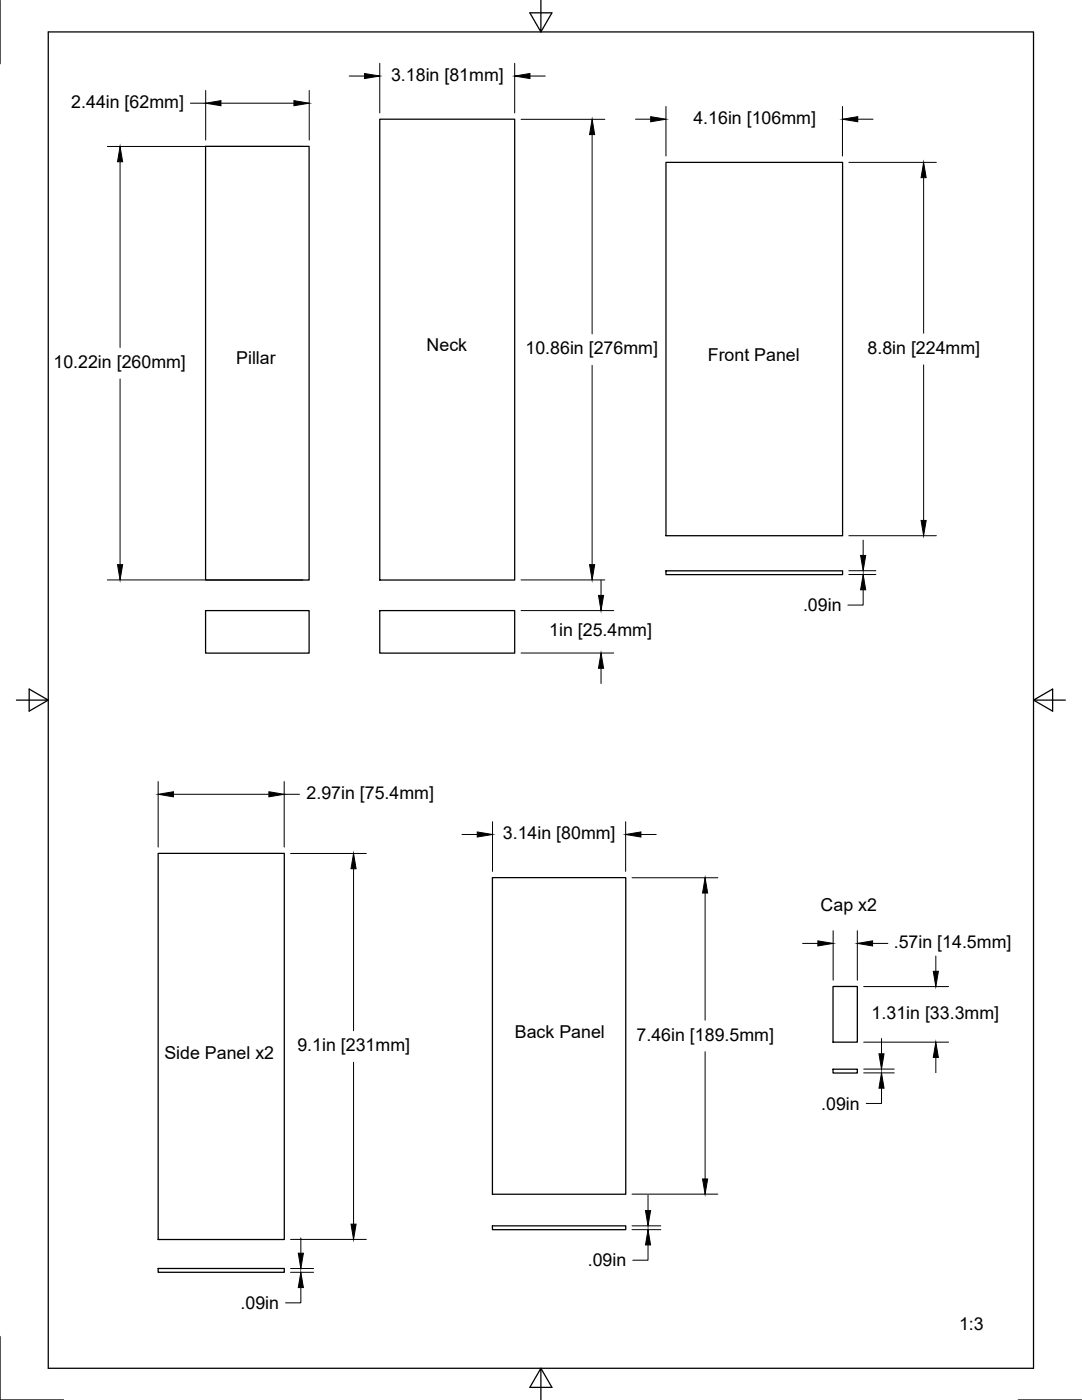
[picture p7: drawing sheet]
<svg xmlns="http://www.w3.org/2000/svg" width="216mm" height="279mm" viewBox="0 0 216 279" stroke-linecap="round" stroke-linejoin="round" font-family="sans-serif">
<!-- layer: Visible -->
<path d="M41 29.2h20.7v86.6h-20.7zM75.8 23.8h26.9v92h-26.9zM132.9 32.4h35.2v74.5h-35.2zM132.9 113.9h35.2v.8h-35.2zM41 121.9h20.7v8.4h-20.7zM75.8 121.9h26.9v8.4h-26.9zM31.6 170.3h25.1v77.1h-25.1zM98.3 175.2h26.6v63.1h-26.6zM166.2 196.9h4.9v11.1h-4.9zM166.2 213.4h4.9v.7h-4.9zM31.6 253.2h25.1v.7h-25.1zM98.3 244.6h26.6v.8h-26.6z" fill="none" stroke="#000" stroke-width=".25"/>
<!-- layer: Border -->
<path d="M0 0v12.7M9.6 6.4h196.6v266.7h-196.6zM107.9 0v6.4l-2.2-3.8h4.4l-2.2 3.8M3.3 139.7h6.3l-3.8-2.2v4.4l3.8-2.2M206.2 139.7l3.8 2.2v-4.4l-3.8 2.2h6.4M0 266.7v12.7h12.7M107.9 273.1l2.2 3.8h-4.4l2.2-3.8v6.3M203.2 279.4h12.7" fill="none" stroke="#000" stroke-width=".25"/>
<!-- layer: Dimensions -->
<g fill="none" stroke="#000" stroke-width=".2">
<path d="M41 18.1v9.9M61.7 18.1v9.9M69.7 15.2h3M75.8 12.6v9.9M102.7 12.6v9.9M105.7 15.2h3.1M21.4 29.2h39M24 32.3v37M38 20.6h3M44.1 20.6h14.6M104 23.8h16.7M118.2 26.9v39.7"/>
<path d="M126.8 23.8h3M132.9 21.3v9.8M168.1 21.3v9.8M169.4 32.4h17.4M171.2 23.8h3M184.3 35.5v31M24 75.6v37.1M118.2 72.9v39.8M184.3 72.8v31.1M21.4 115.7h39M104 115.7h16.7M119.9 115.8v3"/>
<path d="M169.4 106.9h17.4M169.4 113.9h5.4M169.4 114.7h5.4M172.2 117.7v3.1h-3M172.2 107.8v3M104 130.3h18.5M104 121.9h18.5M119.9 133.4v3M31.6 156v13.1M34.6 158.5h19.1M56.7 156v13.1M56.7 158.5h3.1"/>
<path d="M58 170.3h15.1M70.5 173.4v32.3M92.2 166.5h3M98.3 164v9.9M124.8 164v9.9M126.1 175.2h17.1M127.9 166.5h3M140.7 178.2v25.4M160.1 188.3h3.1M166.2 185.7v9.9M171.1 185.7v9.9M172.3 196.9h17"/>
<path d="M174.1 188.3h3.1M186.7 190.8v3M70.5 212v32.3M140.7 209.9v25.4M172.3 208h17M172.3 213.4h6.1M172.3 214.1h6.1M175.9 217.2v3h-3.1M175.9 207.3v3M186.7 211v3.1M126.1 238.3h17.1M129.3 238.5v3.1"/>
<path d="M58 247.4h15.1M58 253.2h4.6M58 253.9h4.6M60 257v3h-3M60 247.1v3M126.1 244.6h5.7M126.1 245.4h5.7M129.3 248.5v3h-3"/>
</g>
<g fill="#000" stroke="#000" stroke-width=".2">
<path d="M72.7 14.7l3.1 .5-3.1 .5zM102.7 15.2l3-.5v1zM24 29.2l.5 3.1h-1zM41 20.6l3.1-.5v1zM58.7 20.1l3 .5-3 .5zM118.2 23.8l.5 3.1h-1.1zM129.8 23.3l3.1 .5-3.1 .5zM168.1 23.8l3.1-.5v1zM184.3 32.4l.5 3.1h-1zM23.5 112.7h1l-.5 3zM117.6 112.7h1.1l-.5 3zM119.4 118.8h1l-.5 3.1z"/>
<path d="M171.7 110.8h1l-.5 3.1zM172.2 114.7l.5 3h-1zM183.8 103.9h1l-.5 3zM119.9 130.3l.5 3.1h-1zM31.6 158.5l3-.5v1zM53.7 158l3 .5-3 .5zM70.5 170.3l.6 3.1h-1.1zM95.2 166l3.1 .5-3.1 .5zM124.8 166.5l3.1-.5v1zM140.7 175.2l.5 3h-1zM163.2 187.8l3 .5-3 .5zM171.1 188.3l3-.5v1z"/>
<path d="M186.2 193.8h1l-.5 3.1zM175.4 210.3h1l-.5 3.1zM175.9 214.1l.5 3.1h-1zM186.7 208l.5 3h-1zM140.2 235.3h1l-.5 3zM59.5 250.1h1l-.5 3.1zM60 253.9l.5 3.1h-1zM70 244.3h1.1l-.6 3.1zM128.8 241.6h1l-.5 3zM129.3 245.4l.5 3.1h-1z"/>
</g>
<g font-size="3.5">
<text x="78" y="16.1">3.18in [81mm]</text>
<text x="14.2" y="21.5">2.44in [62mm]</text>
<text x="138.4" y="24.7">4.16in [106mm]</text>
<text x="85.1" y="70">Neck</text>
<text x="104.9" y="70.7">10.86in [276mm]</text>
<text x="141.2" y="72">Front Panel</text>
<text x="173.1" y="70.6">8.8in [224mm]</text>
<text x="10.7" y="73.4">10.22in [260mm]</text>
<text x="47.1" y="72.6">Pillar</text>
<text x="160.2" y="122">.09in</text>
<text x="109.6" y="127">1in [25.4mm]</text>
<text x="61.2" y="159.4">2.97in [75.4mm]</text>
<text x="100.4" y="167.5">3.14in [80mm]</text>
<text x="163.7" y="181.9">Cap x2</text>
<text x="178.4" y="189.2">.57in [14.5mm]</text>
<text x="173.9" y="203.3">1.31in [33.3mm]</text>
<text x="59.4" y="209.8">9.1in [231mm]</text>
<text x="102.7" y="207.2">Back Panel</text>
<text x="127" y="207.7">7.46in [189.5mm]</text>
<text x="32.8" y="211.4">Side Panel x2</text>
<text x="163.9" y="221.5">.09in</text>
<text x="117.3" y="252.8">.09in</text>
<text x="48" y="261.3">.09in</text>
<text x="191.4" y="265.5">1:3</text>
</g>
</svg>
